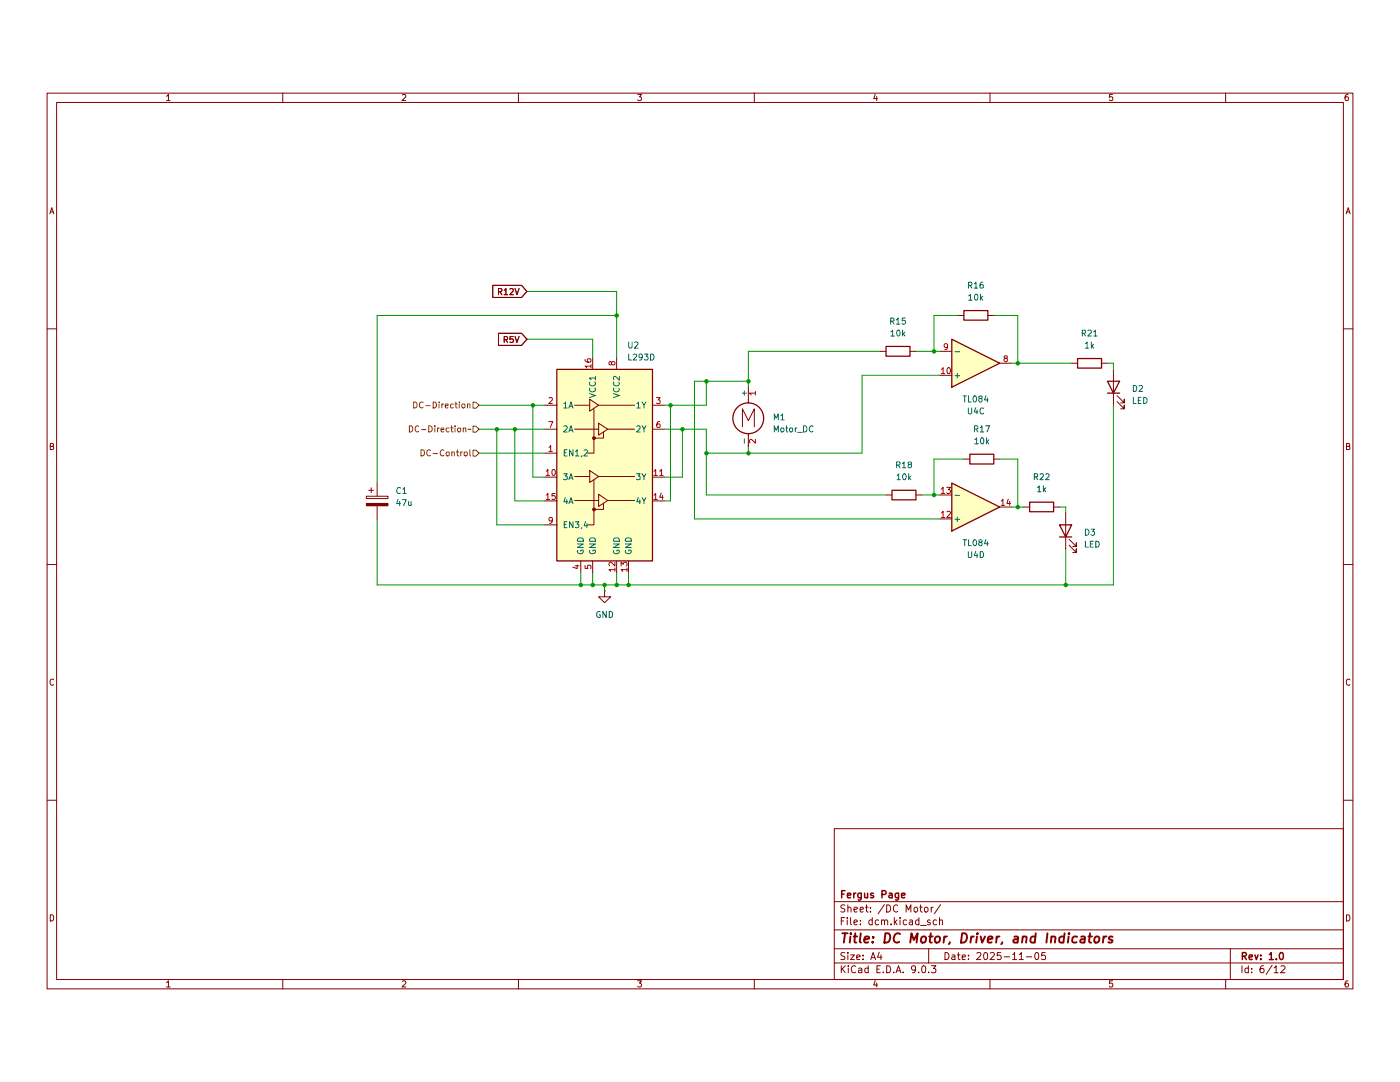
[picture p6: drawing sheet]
(kicad_sch
 (version 20250114)
 (generator "eeschema")
 (generator_version "9.0")
 (paper "A4")
 (title_block
  (title "DC Motor, Driver, and Indicators")
  (date "2025-11-05")
  (rev "1.0")
  (company "Fergus Page"))
 (lib_symbols
  (symbol "Amplifier_Operational:TL084"
   (pin_names
    (offset 0.127)) (exclude_from_sim no) (in_bom yes) (on_board yes)
   (property "Reference" "U" (at 0 5.08 0) (effects (font (size 1.27 1.27)) (justify left)))
   (property "Value" "TL084" (at 0 -5.08 0) (effects (font (size 1.27 1.27)) (justify left)))
   (property "Footprint" "" (at -1.27 2.54 0) (effects (font (size 1.27 1.27)) (hide yes)))
   (property "Datasheet" "http://www.ti.com/lit/ds/symlink/tl081.pdf" (at 1.27 5.08 0) (effects (font (size 1.27 1.27)) (hide yes)))
   (property "Description" "Quad JFET-Input Operational Amplifiers, DIP-14/SOIC-14/SSOP-14" (at 0 0 0) (effects (font (size 1.27 1.27)) (hide yes)))
   (property "ki_locked" "" (at 0 0 0) (effects (font (size 1.27 1.27))))
   (symbol "TL084_1_1"
    (polyline (pts (xy -5.08 5.08) (xy 5.08 0) (xy -5.08 -5.08) (xy -5.08 5.08)) (stroke (width 0.254) (type default)) (fill (type background)))
    (pin input line (at -7.62 2.54 0) (length 2.54) (name "+" (effects (font (size 1.27 1.27)))) (number "3" (effects (font (size 1.27 1.27)))))
    (pin input line (at -7.62 -2.54 0) (length 2.54) (name "-" (effects (font (size 1.27 1.27)))) (number "2" (effects (font (size 1.27 1.27)))))
    (pin output line (at 7.62 0 180) (length 2.54) (name "~" (effects (font (size 1.27 1.27)))) (number "1" (effects (font (size 1.27 1.27))))))
   (symbol "TL084_2_1"
    (polyline (pts (xy -5.08 5.08) (xy 5.08 0) (xy -5.08 -5.08) (xy -5.08 5.08)) (stroke (width 0.254) (type default)) (fill (type background)))
    (pin input line (at -7.62 2.54 0) (length 2.54) (name "+" (effects (font (size 1.27 1.27)))) (number "5" (effects (font (size 1.27 1.27)))))
    (pin input line (at -7.62 -2.54 0) (length 2.54) (name "-" (effects (font (size 1.27 1.27)))) (number "6" (effects (font (size 1.27 1.27)))))
    (pin output line (at 7.62 0 180) (length 2.54) (name "~" (effects (font (size 1.27 1.27)))) (number "7" (effects (font (size 1.27 1.27))))))
   (symbol "TL084_3_1"
    (polyline (pts (xy -5.08 5.08) (xy 5.08 0) (xy -5.08 -5.08) (xy -5.08 5.08)) (stroke (width 0.254) (type default)) (fill (type background)))
    (pin input line (at -7.62 2.54 0) (length 2.54) (name "+" (effects (font (size 1.27 1.27)))) (number "10" (effects (font (size 1.27 1.27)))))
    (pin input line (at -7.62 -2.54 0) (length 2.54) (name "-" (effects (font (size 1.27 1.27)))) (number "9" (effects (font (size 1.27 1.27)))))
    (pin output line (at 7.62 0 180) (length 2.54) (name "~" (effects (font (size 1.27 1.27)))) (number "8" (effects (font (size 1.27 1.27))))))
   (symbol "TL084_4_1"
    (polyline (pts (xy -5.08 5.08) (xy 5.08 0) (xy -5.08 -5.08) (xy -5.08 5.08)) (stroke (width 0.254) (type default)) (fill (type background)))
    (pin input line (at -7.62 2.54 0) (length 2.54) (name "+" (effects (font (size 1.27 1.27)))) (number "12" (effects (font (size 1.27 1.27)))))
    (pin input line (at -7.62 -2.54 0) (length 2.54) (name "-" (effects (font (size 1.27 1.27)))) (number "13" (effects (font (size 1.27 1.27)))))
    (pin output line (at 7.62 0 180) (length 2.54) (name "~" (effects (font (size 1.27 1.27)))) (number "14" (effects (font (size 1.27 1.27))))))
   (symbol "TL084_5_1"
    (pin power_in line (at -2.54 7.62 270) (length 3.81) (name "V+" (effects (font (size 1.27 1.27)))) (number "4" (effects (font (size 1.27 1.27)))))
    (pin power_in line (at -2.54 -7.62 90) (length 3.81) (name "V-" (effects (font (size 1.27 1.27)))) (number "11" (effects (font (size 1.27 1.27))))))
   (embedded_fonts no))
  (symbol "Device:C_Polarized"
   (pin_numbers (hide yes))
   (pin_names
    (offset 0.254)) (exclude_from_sim no) (in_bom yes) (on_board yes)
   (property "Reference" "C" (at 0.635 2.54 0) (effects (font (size 1.27 1.27)) (justify left)))
   (property "Value" "C_Polarized" (at 0.635 -2.54 0) (effects (font (size 1.27 1.27)) (justify left)))
   (property "Footprint" "" (at 0.9652 -3.81 0) (effects (font (size 1.27 1.27)) (hide yes)))
   (property "Datasheet" "~" (at 0 0 0) (effects (font (size 1.27 1.27)) (hide yes)))
   (property "Description" "Polarized capacitor" (at 0 0 0) (effects (font (size 1.27 1.27)) (hide yes)))
   (symbol "C_Polarized_0_1"
    (rectangle (start -2.286 0.508) (end 2.286 1.016) (stroke (width 0) (type default)) (fill (type none)))
    (polyline (pts (xy -1.778 2.286) (xy -0.762 2.286)) (stroke (width 0) (type default)) (fill (type none)))
    (polyline (pts (xy -1.27 2.794) (xy -1.27 1.778)) (stroke (width 0) (type default)) (fill (type none)))
    (rectangle (start 2.286 -0.508) (end -2.286 -1.016) (stroke (width 0) (type default)) (fill (type outline))))
   (symbol "C_Polarized_1_1"
    (pin passive line (at 0 3.81 270) (length 2.794) (name "~" (effects (font (size 1.27 1.27)))) (number "1" (effects (font (size 1.27 1.27)))))
    (pin passive line (at 0 -3.81 90) (length 2.794) (name "~" (effects (font (size 1.27 1.27)))) (number "2" (effects (font (size 1.27 1.27))))))
   (embedded_fonts no))
  (symbol "Device:LED"
   (pin_numbers (hide yes))
   (pin_names
    (offset 1.016) (hide yes)) (exclude_from_sim no) (in_bom yes) (on_board yes)
   (property "Reference" "D" (at 0 2.54 0) (effects (font (size 1.27 1.27))))
   (property "Value" "LED" (at 0 -2.54 0) (effects (font (size 1.27 1.27))))
   (property "Footprint" "" (at 0 0 0) (effects (font (size 1.27 1.27)) (hide yes)))
   (property "Datasheet" "~" (at 0 0 0) (effects (font (size 1.27 1.27)) (hide yes)))
   (property "Description" "Light emitting diode" (at 0 0 0) (effects (font (size 1.27 1.27)) (hide yes)))
   (property "Sim.Pins" "1=K 2=A" (at 0 0 0) (effects (font (size 1.27 1.27)) (hide yes)))
   (symbol "LED_0_1"
    (polyline (pts (xy -3.048 -0.762) (xy -4.572 -2.286) (xy -3.81 -2.286) (xy -4.572 -2.286) (xy -4.572 -1.524)) (stroke (width 0) (type default)) (fill (type none)))
    (polyline (pts (xy -1.778 -0.762) (xy -3.302 -2.286) (xy -2.54 -2.286) (xy -3.302 -2.286) (xy -3.302 -1.524)) (stroke (width 0) (type default)) (fill (type none)))
    (polyline (pts (xy -1.27 0) (xy 1.27 0)) (stroke (width 0) (type default)) (fill (type none)))
    (polyline (pts (xy -1.27 -1.27) (xy -1.27 1.27)) (stroke (width 0.254) (type default)) (fill (type none)))
    (polyline (pts (xy 1.27 -1.27) (xy 1.27 1.27) (xy -1.27 0) (xy 1.27 -1.27)) (stroke (width 0.254) (type default)) (fill (type none))))
   (symbol "LED_1_1"
    (pin passive line (at -3.81 0 0) (length 2.54) (name "K" (effects (font (size 1.27 1.27)))) (number "1" (effects (font (size 1.27 1.27)))))
    (pin passive line (at 3.81 0 180) (length 2.54) (name "A" (effects (font (size 1.27 1.27)))) (number "2" (effects (font (size 1.27 1.27))))))
   (embedded_fonts no))
  (symbol "Device:R"
   (pin_numbers (hide yes))
   (pin_names
    (offset 0)) (exclude_from_sim no) (in_bom yes) (on_board yes)
   (property "Reference" "R" (at 2.032 0 90) (effects (font (size 1.27 1.27))))
   (property "Value" "R" (at 0 0 90) (effects (font (size 1.27 1.27))))
   (property "Footprint" "" (at -1.778 0 90) (effects (font (size 1.27 1.27)) (hide yes)))
   (property "Datasheet" "~" (at 0 0 0) (effects (font (size 1.27 1.27)) (hide yes)))
   (property "Description" "Resistor" (at 0 0 0) (effects (font (size 1.27 1.27)) (hide yes)))
   (symbol "R_0_1"
    (rectangle (start -1.016 -2.54) (end 1.016 2.54) (stroke (width 0.254) (type default)) (fill (type none))))
   (symbol "R_1_1"
    (pin passive line (at 0 3.81 270) (length 1.27) (name "~" (effects (font (size 1.27 1.27)))) (number "1" (effects (font (size 1.27 1.27)))))
    (pin passive line (at 0 -3.81 90) (length 1.27) (name "~" (effects (font (size 1.27 1.27)))) (number "2" (effects (font (size 1.27 1.27))))))
   (embedded_fonts no))
  (symbol "Driver_Motor:L293D"
   (pin_names
    (offset 1.016)) (exclude_from_sim no) (in_bom yes) (on_board yes)
   (property "Reference" "U" (at -5.08 26.035 0) (effects (font (size 1.27 1.27)) (justify right)))
   (property "Value" "L293D" (at -5.08 24.13 0) (effects (font (size 1.27 1.27)) (justify right)))
   (property "Footprint" "Package_DIP:DIP-16_W7.62mm" (at 6.35 -19.05 0) (effects (font (size 1.27 1.27)) (justify left) (hide yes)))
   (property "Datasheet" "http://www.ti.com/lit/ds/symlink/l293.pdf" (at -7.62 17.78 0) (effects (font (size 1.27 1.27)) (hide yes)))
   (property "Description" "Quadruple Half-H Drivers" (at 0 0 0) (effects (font (size 1.27 1.27)) (hide yes)))
   (symbol "L293D_0_1"
    (rectangle (start -10.16 22.86) (end 10.16 -17.78) (stroke (width 0.254) (type default)) (fill (type background)))
    (polyline (pts (xy -6.35 15.24) (xy -3.175 15.24)) (stroke (width 0) (type default)) (fill (type none)))
    (polyline (pts (xy -6.35 10.16) (xy -1.27 10.16)) (stroke (width 0) (type default)) (fill (type none)))
    (polyline (pts (xy -6.35 0.127) (xy -3.175 0.127)) (stroke (width 0) (type default)) (fill (type none)))
    (polyline (pts (xy -6.35 -4.953) (xy -1.27 -4.953)) (stroke (width 0) (type default)) (fill (type none)))
    (polyline (pts (xy -3.175 16.51) (xy -3.175 13.97) (xy -1.27 15.24) (xy -3.175 16.51)) (stroke (width 0) (type default)) (fill (type none)))
    (polyline (pts (xy -3.175 1.397) (xy -3.175 -1.143) (xy -1.27 0.127) (xy -3.175 1.397)) (stroke (width 0) (type default)) (fill (type none)))
    (polyline (pts (xy -2.286 14.478) (xy -2.286 5.08) (xy -3.556 5.08)) (stroke (width 0) (type default)) (fill (type none)))
    (circle (center -2.286 8.255) (radius 0.254) (stroke (width 0) (type default)) (fill (type outline)))
    (polyline (pts (xy -2.286 8.255) (xy -0.254 8.255) (xy -0.254 9.525)) (stroke (width 0) (type default)) (fill (type none)))
    (polyline (pts (xy -2.286 -0.635) (xy -2.286 -10.16) (xy -3.556 -10.16)) (stroke (width 0) (type default)) (fill (type none)))
    (circle (center -2.286 -6.858) (radius 0.254) (stroke (width 0) (type default)) (fill (type outline)))
    (polyline (pts (xy -2.286 -6.858) (xy -0.254 -6.858) (xy -0.254 -5.588)) (stroke (width 0) (type default)) (fill (type none)))
    (polyline (pts (xy -1.27 15.24) (xy 6.35 15.24)) (stroke (width 0) (type default)) (fill (type none)))
    (polyline (pts (xy -1.27 11.43) (xy -1.27 8.89) (xy 0.635 10.16) (xy -1.27 11.43)) (stroke (width 0) (type default)) (fill (type none)))
    (polyline (pts (xy -1.27 0.127) (xy 6.35 0.127)) (stroke (width 0) (type default)) (fill (type none)))
    (polyline (pts (xy -1.27 -3.683) (xy -1.27 -6.223) (xy 0.635 -4.953) (xy -1.27 -3.683)) (stroke (width 0) (type default)) (fill (type none)))
    (polyline (pts (xy 0.635 10.16) (xy 6.35 10.16)) (stroke (width 0) (type default)) (fill (type none)))
    (polyline (pts (xy 0.635 -4.953) (xy 6.35 -4.953)) (stroke (width 0) (type default)) (fill (type none))))
   (symbol "L293D_1_1"
    (pin input line (at -12.7 15.24 0) (length 2.54) (name "1A" (effects (font (size 1.27 1.27)))) (number "2" (effects (font (size 1.27 1.27)))))
    (pin input line (at -12.7 10.16 0) (length 2.54) (name "2A" (effects (font (size 1.27 1.27)))) (number "7" (effects (font (size 1.27 1.27)))))
    (pin input line (at -12.7 5.08 0) (length 2.54) (name "EN1,2" (effects (font (size 1.27 1.27)))) (number "1" (effects (font (size 1.27 1.27)))))
    (pin input line (at -12.7 0 0) (length 2.54) (name "3A" (effects (font (size 1.27 1.27)))) (number "10" (effects (font (size 1.27 1.27)))))
    (pin input line (at -12.7 -5.08 0) (length 2.54) (name "4A" (effects (font (size 1.27 1.27)))) (number "15" (effects (font (size 1.27 1.27)))))
    (pin input line (at -12.7 -10.16 0) (length 2.54) (name "EN3,4" (effects (font (size 1.27 1.27)))) (number "9" (effects (font (size 1.27 1.27)))))
    (pin power_in line (at -5.08 -20.32 90) (length 2.54) (name "GND" (effects (font (size 1.27 1.27)))) (number "4" (effects (font (size 1.27 1.27)))))
    (pin power_in line (at -2.54 25.4 270) (length 2.54) (name "VCC1" (effects (font (size 1.27 1.27)))) (number "16" (effects (font (size 1.27 1.27)))))
    (pin power_in line (at -2.54 -20.32 90) (length 2.54) (name "GND" (effects (font (size 1.27 1.27)))) (number "5" (effects (font (size 1.27 1.27)))))
    (pin power_in line (at 2.54 25.4 270) (length 2.54) (name "VCC2" (effects (font (size 1.27 1.27)))) (number "8" (effects (font (size 1.27 1.27)))))
    (pin power_in line (at 2.54 -20.32 90) (length 2.54) (name "GND" (effects (font (size 1.27 1.27)))) (number "12" (effects (font (size 1.27 1.27)))))
    (pin power_in line (at 5.08 -20.32 90) (length 2.54) (name "GND" (effects (font (size 1.27 1.27)))) (number "13" (effects (font (size 1.27 1.27)))))
    (pin output line (at 12.7 15.24 180) (length 2.54) (name "1Y" (effects (font (size 1.27 1.27)))) (number "3" (effects (font (size 1.27 1.27)))))
    (pin output line (at 12.7 10.16 180) (length 2.54) (name "2Y" (effects (font (size 1.27 1.27)))) (number "6" (effects (font (size 1.27 1.27)))))
    (pin output line (at 12.7 0 180) (length 2.54) (name "3Y" (effects (font (size 1.27 1.27)))) (number "11" (effects (font (size 1.27 1.27)))))
    (pin output line (at 12.7 -5.08 180) (length 2.54) (name "4Y" (effects (font (size 1.27 1.27)))) (number "14" (effects (font (size 1.27 1.27))))))
   (embedded_fonts no))
  (symbol "Motor:Motor_DC"
   (pin_names
    (offset 0)) (exclude_from_sim no) (in_bom yes) (on_board yes)
   (property "Reference" "M" (at 2.54 2.54 0) (effects (font (size 1.27 1.27)) (justify left)))
   (property "Value" "Motor_DC" (at 2.54 -5.08 0) (effects (font (size 1.27 1.27)) (justify left top)))
   (property "Footprint" "" (at 0 -2.286 0) (effects (font (size 1.27 1.27)) (hide yes)))
   (property "Datasheet" "~" (at 0 -2.286 0) (effects (font (size 1.27 1.27)) (hide yes)))
   (property "Description" "DC Motor" (at 0 0 0) (effects (font (size 1.27 1.27)) (hide yes)))
   (symbol "Motor_DC_0_0"
    (polyline (pts (xy -1.27 -3.302) (xy -1.27 0.508) (xy 0 -2.032) (xy 1.27 0.508) (xy 1.27 -3.302)) (stroke (width 0) (type default)) (fill (type none))))
   (symbol "Motor_DC_0_1"
    (polyline (pts (xy 0 2.032) (xy 0 2.54)) (stroke (width 0) (type default)) (fill (type none)))
    (polyline (pts (xy 0 1.7272) (xy 0 2.0828)) (stroke (width 0) (type default)) (fill (type none)))
    (circle (center 0 -1.524) (radius 3.2512) (stroke (width 0.254) (type default)) (fill (type none)))
    (polyline (pts (xy 0 -4.7752) (xy 0 -5.1816)) (stroke (width 0) (type default)) (fill (type none)))
    (polyline (pts (xy 0 -7.62) (xy 0 -7.112)) (stroke (width 0) (type default)) (fill (type none))))
   (symbol "Motor_DC_1_1"
    (pin passive line (at 0 5.08 270) (length 2.54) (name "+" (effects (font (size 1.27 1.27)))) (number "1" (effects (font (size 1.27 1.27)))))
    (pin passive line (at 0 -7.62 90) (length 2.54) (name "-" (effects (font (size 1.27 1.27)))) (number "2" (effects (font (size 1.27 1.27))))))
   (embedded_fonts no))
  (symbol "power:GND"
   (power)
   (pin_numbers (hide yes))
   (pin_names
    (offset 0) (hide yes)) (exclude_from_sim no) (in_bom yes) (on_board yes)
   (property "Reference" "#PWR" (at 0 -6.35 0) (effects (font (size 1.27 1.27)) (hide yes)))
   (property "Value" "GND" (at 0 -3.81 0) (effects (font (size 1.27 1.27))))
   (property "Footprint" "" (at 0 0 0) (effects (font (size 1.27 1.27)) (hide yes)))
   (property "Datasheet" "" (at 0 0 0) (effects (font (size 1.27 1.27)) (hide yes)))
   (property "Description" "Power symbol creates a global label with name \"GND\" , ground" (at 0 0 0) (effects (font (size 1.27 1.27)) (hide yes)))
   (symbol "GND_0_1"
    (polyline (pts (xy 0 0) (xy 0 -1.27) (xy 1.27 -1.27) (xy 0 -2.54) (xy -1.27 -1.27) (xy 0 -1.27)) (stroke (width 0) (type default)) (fill (type none))))
   (symbol "GND_1_1"
    (pin power_in line (at 0 0 270) (length 0) (name "~" (effects (font (size 1.27 1.27)))) (number "1" (effects (font (size 1.27 1.27))))))
   (embedded_fonts no)))
 (junction
  (at 144.78 81.28)
  (diameter 0)
  (color 0 0 0 0))
 (junction
  (at 130.81 114.3)
  (diameter 0)
  (color 0 0 0 0))
 (junction
  (at 149.86 86.36)
  (diameter 0)
  (color 0 0 0 0))
 (junction
  (at 125.73 114.3)
  (diameter 0)
  (color 0 0 0 0))
 (junction
  (at 198.12 95.25)
  (diameter 0)
  (color 0 0 0 0))
 (junction
  (at 133.35 114.3)
  (diameter 0)
  (color 0 0 0 0))
 (junction
  (at 215.9 97.79)
  (diameter 0)
  (color 0 0 0 0))
 (junction
  (at 123.19 114.3)
  (diameter 0)
  (color 0 0 0 0))
 (junction
  (at 142.24 76.2)
  (diameter 0)
  (color 0 0 0 0))
 (junction
  (at 128.27 114.3)
  (diameter 0)
  (color 0 0 0 0))
 (junction
  (at 149.86 71.12)
  (diameter 0)
  (color 0 0 0 0))
 (junction
  (at 113.03 76.2)
  (diameter 0)
  (color 0 0 0 0))
 (junction
  (at 109.22 81.28)
  (diameter 0)
  (color 0 0 0 0))
 (junction
  (at 215.9 67.31)
  (diameter 0)
  (color 0 0 0 0))
 (junction
  (at 158.75 86.36)
  (diameter 0)
  (color 0 0 0 0))
 (junction
  (at 105.41 81.28)
  (diameter 0)
  (color 0 0 0 0))
 (junction
  (at 158.75 71.12)
  (diameter 0)
  (color 0 0 0 0))
 (junction
  (at 130.81 57.15)
  (diameter 0)
  (color 0 0 0 0))
 (junction
  (at 226.06 114.3)
  (diameter 0)
  (color 0 0 0 0))
 (junction
  (at 198.12 64.77)
  (diameter 0)
  (color 0 0 0 0))
 (wire
  (pts (xy 123.19 111.76) (xy 123.19 114.3))
  (stroke (width 0) (type default)))
 (wire
  (pts (xy 212.09 87.63) (xy 215.9 87.63))
  (stroke (width 0) (type default)))
 (wire
  (pts (xy 158.75 71.12) (xy 158.75 72.39))
  (stroke (width 0) (type default)))
 (wire
  (pts (xy 195.58 95.25) (xy 198.12 95.25))
  (stroke (width 0) (type default)))
 (wire
  (pts (xy 226.06 99.06) (xy 226.06 97.79))
  (stroke (width 0) (type default)))
 (wire
  (pts (xy 198.12 64.77) (xy 199.39 64.77))
  (stroke (width 0) (type default)))
 (wire
  (pts (xy 115.57 96.52) (xy 109.22 96.52))
  (stroke (width 0) (type default)))
 (wire
  (pts (xy 204.47 87.63) (xy 198.12 87.63))
  (stroke (width 0) (type default)))
 (wire
  (pts (xy 199.39 100.33) (xy 147.32 100.33))
  (stroke (width 0) (type default)))
 (wire
  (pts (xy 111.76 62.23) (xy 125.73 62.23))
  (stroke (width 0) (type default)))
 (wire
  (pts (xy 133.35 114.3) (xy 226.06 114.3))
  (stroke (width 0) (type default)))
 (wire
  (pts (xy 198.12 57.15) (xy 198.12 64.77))
  (stroke (width 0) (type default)))
 (wire
  (pts (xy 133.35 111.76) (xy 133.35 114.3))
  (stroke (width 0) (type default)))
 (wire
  (pts (xy 101.6 86.36) (xy 115.57 86.36))
  (stroke (width 0) (type default)))
 (wire
  (pts (xy 130.81 52.07) (xy 130.81 57.15))
  (stroke (width 0) (type default)))
 (wire
  (pts (xy 215.9 67.31) (xy 214.63 67.31))
  (stroke (width 0) (type default)))
 (wire
  (pts (xy 147.32 100.33) (xy 147.32 71.12))
  (stroke (width 0) (type default)))
 (wire
  (pts (xy 215.9 57.15) (xy 215.9 67.31))
  (stroke (width 0) (type default)))
 (wire
  (pts (xy 226.06 97.79) (xy 224.79 97.79))
  (stroke (width 0) (type default)))
 (wire
  (pts (xy 133.35 114.3) (xy 130.81 114.3))
  (stroke (width 0) (type default)))
 (wire
  (pts (xy 186.69 64.77) (xy 158.75 64.77))
  (stroke (width 0) (type default)))
 (wire
  (pts (xy 140.97 81.28) (xy 144.78 81.28))
  (stroke (width 0) (type default)))
 (wire
  (pts (xy 149.86 86.36) (xy 158.75 86.36))
  (stroke (width 0) (type default)))
 (wire
  (pts (xy 123.19 114.3) (xy 125.73 114.3))
  (stroke (width 0) (type default)))
 (wire
  (pts (xy 198.12 87.63) (xy 198.12 95.25))
  (stroke (width 0) (type default)))
 (wire
  (pts (xy 187.96 95.25) (xy 149.86 95.25))
  (stroke (width 0) (type default)))
 (wire
  (pts (xy 125.73 62.23) (xy 125.73 66.04))
  (stroke (width 0) (type default)))
 (wire
  (pts (xy 144.78 91.44) (xy 144.78 81.28))
  (stroke (width 0) (type default)))
 (wire
  (pts (xy 125.73 114.3) (xy 128.27 114.3))
  (stroke (width 0) (type default)))
 (wire
  (pts (xy 182.88 86.36) (xy 158.75 86.36))
  (stroke (width 0) (type default)))
 (wire
  (pts (xy 130.81 114.3) (xy 128.27 114.3))
  (stroke (width 0) (type default)))
 (wire
  (pts (xy 215.9 67.31) (xy 227.33 67.31))
  (stroke (width 0) (type default)))
 (wire
  (pts (xy 115.57 91.44) (xy 113.03 91.44))
  (stroke (width 0) (type default)))
 (wire
  (pts (xy 80.01 114.3) (xy 123.19 114.3))
  (stroke (width 0) (type default)))
 (wire
  (pts (xy 111.76 52.07) (xy 130.81 52.07))
  (stroke (width 0) (type default)))
 (wire
  (pts (xy 80.01 57.15) (xy 130.81 57.15))
  (stroke (width 0) (type default)))
 (wire
  (pts (xy 142.24 76.2) (xy 142.24 96.52))
  (stroke (width 0) (type default)))
 (wire
  (pts (xy 158.75 64.77) (xy 158.75 71.12))
  (stroke (width 0) (type default)))
 (wire
  (pts (xy 125.73 111.76) (xy 125.73 114.3))
  (stroke (width 0) (type default)))
 (wire
  (pts (xy 105.41 81.28) (xy 109.22 81.28))
  (stroke (width 0) (type default)))
 (wire
  (pts (xy 158.75 86.36) (xy 158.75 85.09))
  (stroke (width 0) (type default)))
 (wire
  (pts (xy 140.97 76.2) (xy 142.24 76.2))
  (stroke (width 0) (type default)))
 (wire
  (pts (xy 144.78 81.28) (xy 149.86 81.28))
  (stroke (width 0) (type default)))
 (wire
  (pts (xy 203.2 57.15) (xy 198.12 57.15))
  (stroke (width 0) (type default)))
 (wire
  (pts (xy 149.86 71.12) (xy 158.75 71.12))
  (stroke (width 0) (type default)))
 (wire
  (pts (xy 109.22 96.52) (xy 109.22 81.28))
  (stroke (width 0) (type default)))
 (wire
  (pts (xy 109.22 81.28) (xy 115.57 81.28))
  (stroke (width 0) (type default)))
 (wire
  (pts (xy 194.31 64.77) (xy 198.12 64.77))
  (stroke (width 0) (type default)))
 (wire
  (pts (xy 128.27 115.57) (xy 128.27 114.3))
  (stroke (width 0) (type default)))
 (wire
  (pts (xy 215.9 97.79) (xy 217.17 97.79))
  (stroke (width 0) (type default)))
 (wire
  (pts (xy 105.41 101.6) (xy 105.41 81.28))
  (stroke (width 0) (type default)))
 (wire
  (pts (xy 140.97 91.44) (xy 144.78 91.44))
  (stroke (width 0) (type default)))
 (wire
  (pts (xy 80.01 92.71) (xy 80.01 57.15))
  (stroke (width 0) (type default)))
 (wire
  (pts (xy 236.22 114.3) (xy 226.06 114.3))
  (stroke (width 0) (type default)))
 (wire
  (pts (xy 149.86 76.2) (xy 149.86 71.12))
  (stroke (width 0) (type default)))
 (wire
  (pts (xy 115.57 101.6) (xy 105.41 101.6))
  (stroke (width 0) (type default)))
 (wire
  (pts (xy 215.9 87.63) (xy 215.9 97.79))
  (stroke (width 0) (type default)))
 (wire
  (pts (xy 149.86 81.28) (xy 149.86 86.36))
  (stroke (width 0) (type default)))
 (wire
  (pts (xy 182.88 69.85) (xy 182.88 86.36))
  (stroke (width 0) (type default)))
 (wire
  (pts (xy 142.24 76.2) (xy 149.86 76.2))
  (stroke (width 0) (type default)))
 (wire
  (pts (xy 113.03 91.44) (xy 113.03 76.2))
  (stroke (width 0) (type default)))
 (wire
  (pts (xy 236.22 76.2) (xy 236.22 114.3))
  (stroke (width 0) (type default)))
 (wire
  (pts (xy 130.81 57.15) (xy 130.81 66.04))
  (stroke (width 0) (type default)))
 (wire
  (pts (xy 199.39 69.85) (xy 182.88 69.85))
  (stroke (width 0) (type default)))
 (wire
  (pts (xy 198.12 95.25) (xy 199.39 95.25))
  (stroke (width 0) (type default)))
 (wire
  (pts (xy 80.01 100.33) (xy 80.01 114.3))
  (stroke (width 0) (type default)))
 (wire
  (pts (xy 210.82 57.15) (xy 215.9 57.15))
  (stroke (width 0) (type default)))
 (wire
  (pts (xy 113.03 76.2) (xy 115.57 76.2))
  (stroke (width 0) (type default)))
 (wire
  (pts (xy 101.6 76.2) (xy 113.03 76.2))
  (stroke (width 0) (type default)))
 (wire
  (pts (xy 236.22 67.31) (xy 234.95 67.31))
  (stroke (width 0) (type default)))
 (wire
  (pts (xy 226.06 106.68) (xy 226.06 114.3))
  (stroke (width 0) (type default)))
 (wire
  (pts (xy 149.86 95.25) (xy 149.86 86.36))
  (stroke (width 0) (type default)))
 (wire
  (pts (xy 130.81 111.76) (xy 130.81 114.3))
  (stroke (width 0) (type default)))
 (wire
  (pts (xy 142.24 96.52) (xy 140.97 96.52))
  (stroke (width 0) (type default)))
 (wire
  (pts (xy 101.6 81.28) (xy 105.41 81.28))
  (stroke (width 0) (type default)))
 (wire
  (pts (xy 215.9 97.79) (xy 214.63 97.79))
  (stroke (width 0) (type default)))
 (wire
  (pts (xy 147.32 71.12) (xy 149.86 71.12))
  (stroke (width 0) (type default)))
 (wire
  (pts (xy 236.22 68.58) (xy 236.22 67.31))
  (stroke (width 0) (type default)))
 (global_label "R5V"
  (shape input)
  (at 111.76 62.23 180)
  (fields_autoplaced yes)
  (effects (font (size 1.27 1.27)) (justify right))
  (property "Intersheetrefs" "${INTERSHEET_REFS}" (at 105.2067 62.23 0) (effects (font (size 1.27 1.27)) (justify right) (hide yes))))
 (global_label "R12V"
  (shape input)
  (at 111.76 52.07 180)
  (fields_autoplaced yes)
  (effects (font (size 1.27 1.27)) (justify right))
  (property "Intersheetrefs" "${INTERSHEET_REFS}" (at 103.9972 52.07 0) (effects (font (size 1.27 1.27)) (justify right) (hide yes))))
 (hierarchical_label "DC-Control"
  (shape input)
  (at 101.6 86.36 180)
  (effects (font (size 1.27 1.27)) (justify right)))
 (hierarchical_label "DC-Direction~"
  (shape input)
  (at 101.6 81.28 180)
  (effects (font (size 1.27 1.27)) (justify right)))
 (hierarchical_label "DC-Direction"
  (shape input)
  (at 101.6 76.2 180)
  (effects (font (size 1.27 1.27)) (justify right)))
 (symbol
  (lib_id "Device:C_Polarized")
  (at 80.01 96.52 0)
  (unit 1)
  (exclude_from_sim no)
  (in_bom yes)
  (on_board yes)
  (dnp no)
  (fields_autoplaced yes)
  (property "Reference" "C1" (at 83.82 94.3609 0) (effects (font (size 1.27 1.27)) (justify left)))
  (property "Value" "47u" (at 83.82 96.9009 0) (effects (font (size 1.27 1.27)) (justify left)))
  (property "Footprint" "" (at 80.9752 100.33 0) (effects (font (size 1.27 1.27)) (hide yes)))
  (property "Datasheet" "~" (at 80.01 96.52 0) (effects (font (size 1.27 1.27)) (hide yes)))
  (property "Description" "Polarized capacitor" (at 80.01 96.52 0) (effects (font (size 1.27 1.27)) (hide yes)))
  (pin "1")
  (pin "2"))
 (symbol
  (lib_id "Device:R")
  (at 208.28 87.63 270)
  (unit 1)
  (exclude_from_sim no)
  (in_bom yes)
  (on_board yes)
  (dnp no)
  (fields_autoplaced yes)
  (property "Reference" "R17" (at 208.28 81.28 90) (effects (font (size 1.27 1.27))))
  (property "Value" "10k" (at 208.28 83.82 90) (effects (font (size 1.27 1.27))))
  (property "Footprint" "" (at 208.28 85.852 90) (effects (font (size 1.27 1.27)) (hide yes)))
  (property "Datasheet" "~" (at 208.28 87.63 0) (effects (font (size 1.27 1.27)) (hide yes)))
  (property "Description" "Resistor" (at 208.28 87.63 0) (effects (font (size 1.27 1.27)) (hide yes)))
  (pin "2")
  (pin "1"))
 (symbol
  (lib_id "Device:R")
  (at 207.01 57.15 90)
  (unit 1)
  (exclude_from_sim no)
  (in_bom yes)
  (on_board yes)
  (dnp no)
  (property "Reference" "R16" (at 207.01 50.8 90) (effects (font (size 1.27 1.27))))
  (property "Value" "10k" (at 207.01 53.34 90) (effects (font (size 1.27 1.27))))
  (property "Footprint" "" (at 207.01 58.928 90) (effects (font (size 1.27 1.27)) (hide yes)))
  (property "Datasheet" "~" (at 207.01 57.15 0) (effects (font (size 1.27 1.27)) (hide yes)))
  (property "Description" "Resistor" (at 207.01 57.15 0) (effects (font (size 1.27 1.27)) (hide yes)))
  (pin "2")
  (pin "1"))
 (symbol
  (lib_id "Device:R")
  (at 191.77 95.25 270)
  (unit 1)
  (exclude_from_sim no)
  (in_bom yes)
  (on_board yes)
  (dnp no)
  (fields_autoplaced yes)
  (property "Reference" "R18" (at 191.77 88.9 90) (effects (font (size 1.27 1.27))))
  (property "Value" "10k" (at 191.77 91.44 90) (effects (font (size 1.27 1.27))))
  (property "Footprint" "" (at 191.77 93.472 90) (effects (font (size 1.27 1.27)) (hide yes)))
  (property "Datasheet" "~" (at 191.77 95.25 0) (effects (font (size 1.27 1.27)) (hide yes)))
  (property "Description" "Resistor" (at 191.77 95.25 0) (effects (font (size 1.27 1.27)) (hide yes)))
  (pin "2")
  (pin "1"))
 (symbol
  (lib_id "Amplifier_Operational:TL084")
  (at 207.01 97.79 0)
  (mirror x)
  (unit 4)
  (exclude_from_sim no)
  (in_bom yes)
  (on_board yes)
  (dnp no)
  (property "Reference" "U4" (at 207.01 107.95 0) (effects (font (size 1.27 1.27))))
  (property "Value" "TL084" (at 207.01 105.41 0) (effects (font (size 1.27 1.27))))
  (property "Footprint" "" (at 205.74 100.33 0) (effects (font (size 1.27 1.27)) (hide yes)))
  (property "Datasheet" "http://www.ti.com/lit/ds/symlink/tl081.pdf" (at 208.28 102.87 0) (effects (font (size 1.27 1.27)) (hide yes)))
  (property "Description" "Quad JFET-Input Operational Amplifiers, DIP-14/SOIC-14/SSOP-14" (at 207.01 97.79 0) (effects (font (size 1.27 1.27)) (hide yes)))
  (pin "6")
  (pin "3")
  (pin "13")
  (pin "14")
  (pin "1")
  (pin "10")
  (pin "12")
  (pin "8")
  (pin "9")
  (pin "5")
  (pin "2")
  (pin "4")
  (pin "7")
  (pin "11"))
 (symbol
  (lib_id "Device:LED")
  (at 226.06 102.87 90)
  (unit 1)
  (exclude_from_sim no)
  (in_bom yes)
  (on_board yes)
  (dnp no)
  (fields_autoplaced yes)
  (property "Reference" "D3" (at 229.87 103.1874 90) (effects (font (size 1.27 1.27)) (justify right)))
  (property "Value" "LED" (at 229.87 105.7274 90) (effects (font (size 1.27 1.27)) (justify right)))
  (property "Footprint" "" (at 226.06 102.87 0) (effects (font (size 1.27 1.27)) (hide yes)))
  (property "Datasheet" "~" (at 226.06 102.87 0) (effects (font (size 1.27 1.27)) (hide yes)))
  (property "Description" "Light emitting diode" (at 226.06 102.87 0) (effects (font (size 1.27 1.27)) (hide yes)))
  (property "Sim.Pins" "1=K 2=A" (at 226.06 102.87 0) (effects (font (size 1.27 1.27)) (hide yes)))
  (pin "1")
  (pin "2"))
 (symbol
  (lib_id "Amplifier_Operational:TL084")
  (at 207.01 67.31 0)
  (mirror x)
  (unit 3)
  (exclude_from_sim no)
  (in_bom yes)
  (on_board yes)
  (dnp no)
  (fields_autoplaced yes)
  (property "Reference" "U4" (at 207.01 77.47 0) (effects (font (size 1.27 1.27))))
  (property "Value" "TL084" (at 207.01 74.93 0) (effects (font (size 1.27 1.27))))
  (property "Footprint" "" (at 205.74 69.85 0) (effects (font (size 1.27 1.27)) (hide yes)))
  (property "Datasheet" "http://www.ti.com/lit/ds/symlink/tl081.pdf" (at 208.28 72.39 0) (effects (font (size 1.27 1.27)) (hide yes)))
  (property "Description" "Quad JFET-Input Operational Amplifiers, DIP-14/SOIC-14/SSOP-14" (at 207.01 67.31 0) (effects (font (size 1.27 1.27)) (hide yes)))
  (pin "6")
  (pin "3")
  (pin "13")
  (pin "14")
  (pin "1")
  (pin "10")
  (pin "12")
  (pin "8")
  (pin "9")
  (pin "5")
  (pin "2")
  (pin "4")
  (pin "7")
  (pin "11"))
 (symbol
  (lib_id "power:GND")
  (at 128.27 115.57 0)
  (unit 1)
  (exclude_from_sim no)
  (in_bom yes)
  (on_board yes)
  (dnp no)
  (fields_autoplaced yes)
  (property "Reference" "#PWR03" (at 128.27 121.92 0) (effects (font (size 1.27 1.27)) (hide yes)))
  (property "Value" "GND" (at 128.27 120.65 0) (effects (font (size 1.27 1.27))))
  (property "Footprint" "" (at 128.27 115.57 0) (effects (font (size 1.27 1.27)) (hide yes)))
  (property "Datasheet" "" (at 128.27 115.57 0) (effects (font (size 1.27 1.27)) (hide yes)))
  (property "Description" "Power symbol creates a global label with name \"GND\" , ground" (at 128.27 115.57 0) (effects (font (size 1.27 1.27)) (hide yes)))
  (pin "1"))
 (symbol
  (lib_id "Device:LED")
  (at 236.22 72.39 90)
  (unit 1)
  (exclude_from_sim no)
  (in_bom yes)
  (on_board yes)
  (dnp no)
  (fields_autoplaced yes)
  (property "Reference" "D2" (at 240.03 72.7074 90) (effects (font (size 1.27 1.27)) (justify right)))
  (property "Value" "LED" (at 240.03 75.2474 90) (effects (font (size 1.27 1.27)) (justify right)))
  (property "Footprint" "" (at 236.22 72.39 0) (effects (font (size 1.27 1.27)) (hide yes)))
  (property "Datasheet" "~" (at 236.22 72.39 0) (effects (font (size 1.27 1.27)) (hide yes)))
  (property "Description" "Light emitting diode" (at 236.22 72.39 0) (effects (font (size 1.27 1.27)) (hide yes)))
  (property "Sim.Pins" "1=K 2=A" (at 236.22 72.39 0) (effects (font (size 1.27 1.27)) (hide yes)))
  (pin "1")
  (pin "2"))
 (symbol
  (lib_id "Motor:Motor_DC")
  (at 158.75 77.47 0)
  (unit 1)
  (exclude_from_sim no)
  (in_bom yes)
  (on_board yes)
  (dnp no)
  (fields_autoplaced yes)
  (property "Reference" "M1" (at 163.83 78.7399 0) (effects (font (size 1.27 1.27)) (justify left)))
  (property "Value" "Motor_DC" (at 163.83 81.2799 0) (effects (font (size 1.27 1.27)) (justify left)))
  (property "Footprint" "" (at 158.75 79.756 0) (effects (font (size 1.27 1.27)) (hide yes)))
  (property "Datasheet" "~" (at 158.75 79.756 0) (effects (font (size 1.27 1.27)) (hide yes)))
  (property "Description" "DC Motor" (at 158.75 77.47 0) (effects (font (size 1.27 1.27)) (hide yes)))
  (pin "1")
  (pin "2"))
 (symbol
  (lib_id "Device:R")
  (at 190.5 64.77 90)
  (unit 1)
  (exclude_from_sim no)
  (in_bom yes)
  (on_board yes)
  (dnp no)
  (fields_autoplaced yes)
  (property "Reference" "R15" (at 190.5 58.42 90) (effects (font (size 1.27 1.27))))
  (property "Value" "10k" (at 190.5 60.96 90) (effects (font (size 1.27 1.27))))
  (property "Footprint" "" (at 190.5 66.548 90) (effects (font (size 1.27 1.27)) (hide yes)))
  (property "Datasheet" "~" (at 190.5 64.77 0) (effects (font (size 1.27 1.27)) (hide yes)))
  (property "Description" "Resistor" (at 190.5 64.77 0) (effects (font (size 1.27 1.27)) (hide yes)))
  (pin "2")
  (pin "1"))
 (symbol
  (lib_id "Driver_Motor:L293D")
  (at 128.27 91.44 0)
  (unit 1)
  (exclude_from_sim no)
  (in_bom yes)
  (on_board yes)
  (dnp no)
  (fields_autoplaced yes)
  (property "Reference" "U2" (at 132.9533 63.5 0) (effects (font (size 1.27 1.27)) (justify left)))
  (property "Value" "L293D" (at 132.9533 66.04 0) (effects (font (size 1.27 1.27)) (justify left)))
  (property "Footprint" "Package_DIP:DIP-16_W7.62mm" (at 134.62 110.49 0) (effects (font (size 1.27 1.27)) (justify left) (hide yes)))
  (property "Datasheet" "http://www.ti.com/lit/ds/symlink/l293.pdf" (at 120.65 73.66 0) (effects (font (size 1.27 1.27)) (hide yes)))
  (property "Description" "Quadruple Half-H Drivers" (at 128.27 91.44 0) (effects (font (size 1.27 1.27)) (hide yes)))
  (pin "8")
  (pin "13")
  (pin "9")
  (pin "2")
  (pin "16")
  (pin "1")
  (pin "5")
  (pin "10")
  (pin "7")
  (pin "15")
  (pin "4")
  (pin "12")
  (pin "14")
  (pin "6")
  (pin "3")
  (pin "11"))
 (symbol
  (lib_id "Device:R")
  (at 220.98 97.79 270)
  (unit 1)
  (exclude_from_sim no)
  (in_bom yes)
  (on_board yes)
  (dnp no)
  (fields_autoplaced yes)
  (property "Reference" "R22" (at 220.98 91.44 90) (effects (font (size 1.27 1.27))))
  (property "Value" "1k" (at 220.98 93.98 90) (effects (font (size 1.27 1.27))))
  (property "Footprint" "" (at 220.98 96.012 90) (effects (font (size 1.27 1.27)) (hide yes)))
  (property "Datasheet" "~" (at 220.98 97.79 0) (effects (font (size 1.27 1.27)) (hide yes)))
  (property "Description" "Resistor" (at 220.98 97.79 0) (effects (font (size 1.27 1.27)) (hide yes)))
  (pin "2")
  (pin "1"))
 (symbol
  (lib_id "Device:R")
  (at 231.14 67.31 270)
  (unit 1)
  (exclude_from_sim no)
  (in_bom yes)
  (on_board yes)
  (dnp no)
  (fields_autoplaced yes)
  (property "Reference" "R21" (at 231.14 60.96 90) (effects (font (size 1.27 1.27))))
  (property "Value" "1k" (at 231.14 63.5 90) (effects (font (size 1.27 1.27))))
  (property "Footprint" "" (at 231.14 65.532 90) (effects (font (size 1.27 1.27)) (hide yes)))
  (property "Datasheet" "~" (at 231.14 67.31 0) (effects (font (size 1.27 1.27)) (hide yes)))
  (property "Description" "Resistor" (at 231.14 67.31 0) (effects (font (size 1.27 1.27)) (hide yes)))
  (pin "2")
  (pin "1")))
